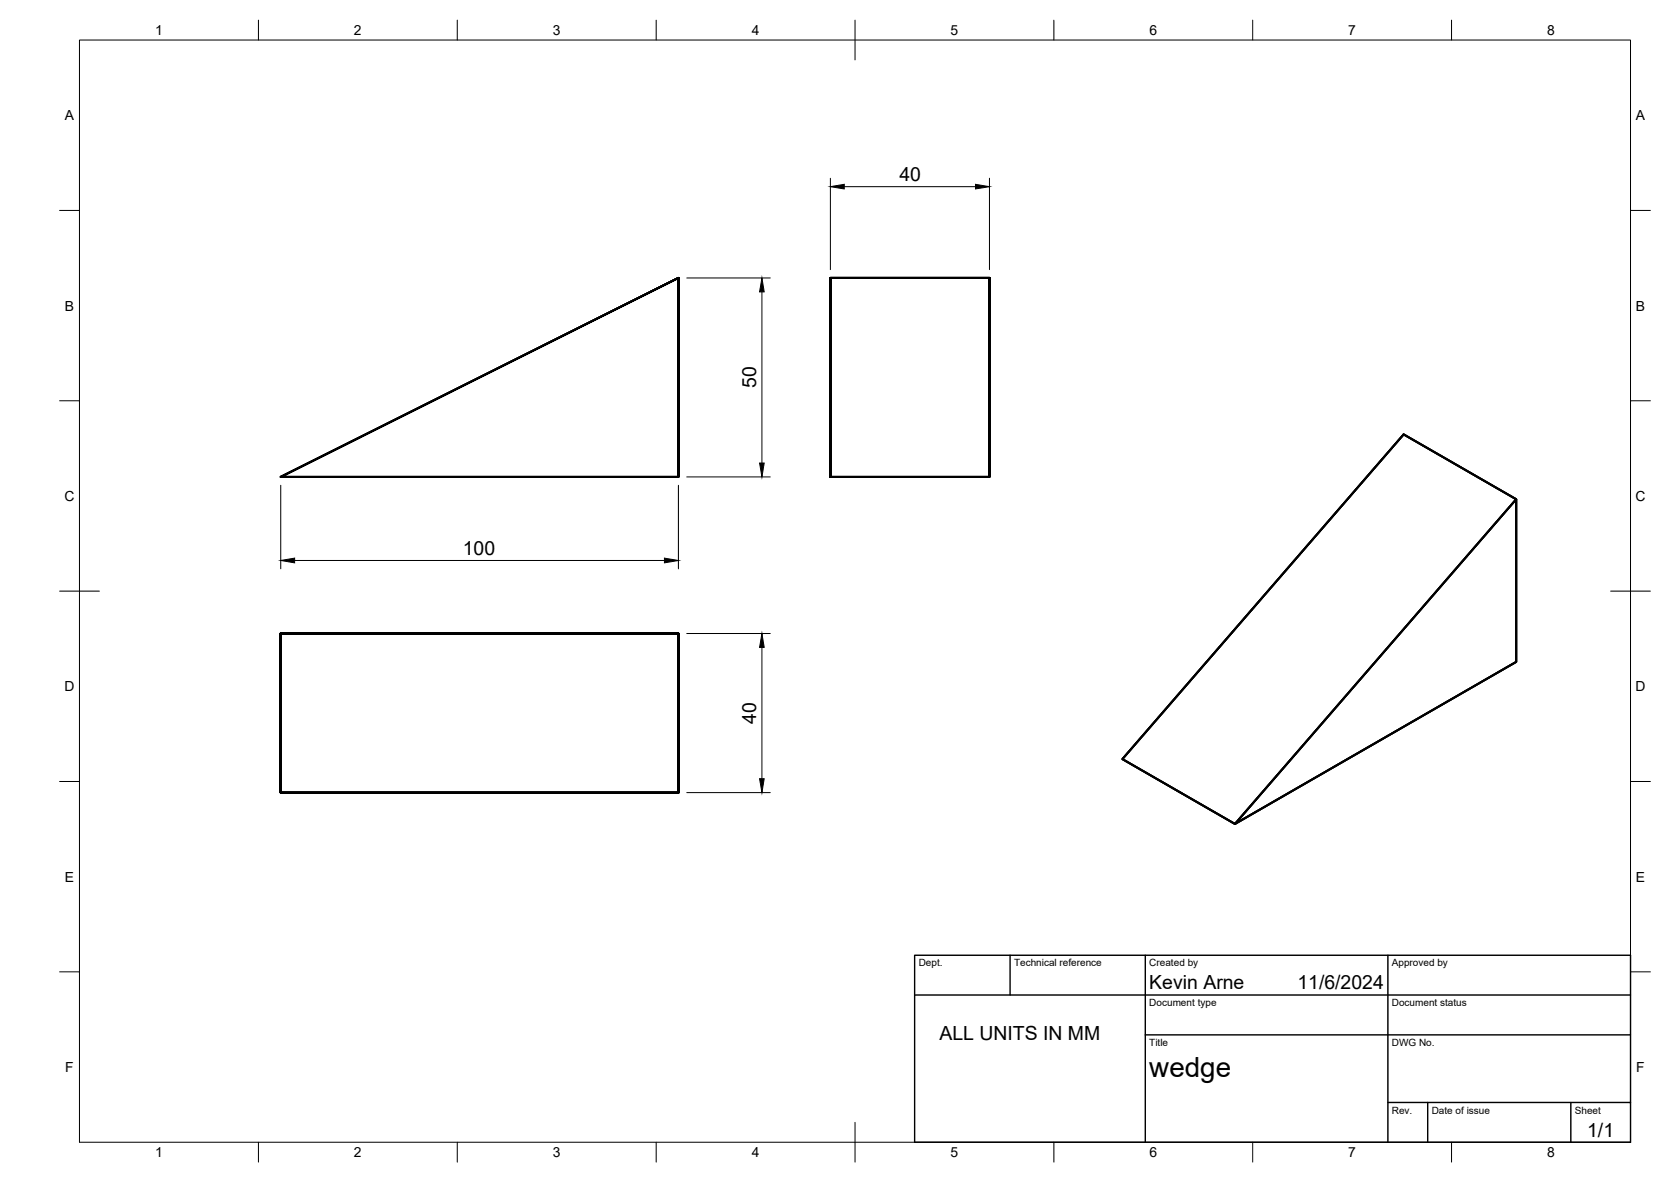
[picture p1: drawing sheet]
<svg xmlns="http://www.w3.org/2000/svg" width="420mm" height="297mm" viewBox="0 0 420 297" stroke-linecap="round" stroke-linejoin="round" font-family="sans-serif">
<!-- layer: Visible -->
<path d="M208.8 69.8h40h-40v50.1h40v-50.1v50.1h-40v-50.1h40v50.1h-40zM70.6 119.9h100v-50.1v50.1h-100l100-50.1v50.1h-100l100-50.1zM352.9 109.2l28.3 16.3-70.7 81.6 70.7-81.6v40.8l-70.7 40.8-28.3-16.3zM352.9 109.2l28.3 16.3v40.8l-70.7 40.8-28.3-16.3zM381.2 125.5l-70.7 81.6 70.7-40.8v-40.8l-28.3-16.3-70.7 81.6 28.3 16.3M70.6 159.2h100v40v-40h-100v40h100h-100v-40h100v40h-100z" fill="none" stroke="#000" stroke-width=".51"/>
<!-- layer: BORDER -->
<g fill="none" stroke="#000" stroke-width=".25">
<path d="M20 10.1h390v276.9h-390zM65 5.1v5M115 5.1v5M165 5.1v5M215 5.1v10M265 5.1v5M315 5.1v5M365 5.1v5M15 52.9h5M410 52.9h5M15 100.7h5M410 100.7h5"/>
<path d="M15 148.6h10M405 148.6h10M15 196.4h5M410 196.4h5M15 244.2h5M410 244.2h5M65 287v5M115 287v5M165 287v5M215 282.1v9.9M265 287v5M315 287v5"/>
<path d="M365 287v5"/>
</g>
<!-- layer: TITLEBLOCK -->
<path d="M230 240.1h180v46.9h-180zM230 250h180M254 240.1v9.9M288 240.1v46.9M349 240.1v46.9M288 260.1h122M349 277.1h61M359 277.1v9.9M395 277.1v9.9" fill="none" stroke="#000" stroke-width=".36"/>
<!-- layer: FD_Dimensions -->
<path d="M208.8 44.8v23M212.3 46.9h33M248.8 44.8v23M172.7 69.9h21M191.6 73.3v43.1M172.7 119.9h21M70.6 121.9v21M170.6 121.9v21M74.1 140.9h93M172.7 159.2h21M191.6 162.7v33M172.7 199.2h21" fill="none" stroke="#000" stroke-width=".25"/>
<path d="M208.8 46.9l3.5-.6v1.2zM245.3 46.3l3.5 .6-3.5 .6zM191.6 69.9l.6 3.4h-1.2zM191 116.4h1.2l-.6 3.5zM70.6 140.9l3.5-.6v1.1zM167.1 140.3l3.5 .6-3.5 .5zM191.6 159.2l.6 3.5h-1.2zM191 195.7h1.2l-.6 3.5z" fill="#000" stroke="#000" stroke-width=".25"/>
<text font-size="7" x="289" y="270.6">wedge</text>
<g font-size="4.9">
<text x="226.1" y="45.5">40</text>
<text x="190.1" y="97.6" transform="rotate(-90 190.1 97.6)">50</text>
<text x="116.4" y="139.4">100</text>
<text x="190.1" y="181.8" transform="rotate(-90 190.1 181.8)">40</text>
<text x="289" y="248.5">Kevin Arne</text>
<text x="326.2" y="248.5">11/6/2024</text>
<text x="236.2" y="261.4">ALL UNITS IN MM</text>
<text x="399.1" y="285.7">1/1</text>
</g>
<g font-size="3.5">
<text x="39" y="8.8">1</text>
<text x="89" y="8.8">2</text>
<text x="139" y="8.8">3</text>
<text x="189" y="8.8">4</text>
<text x="239" y="8.8">5</text>
<text x="289" y="8.8">6</text>
<text x="339" y="8.8">7</text>
<text x="389" y="8.8">8</text>
<text x="16.3" y="30.2">A</text>
<text x="411.3" y="30.2">A</text>
<text x="16.3" y="78">B</text>
<text x="411.3" y="78">B</text>
<text x="16.2" y="125.9">C</text>
<text x="411.2" y="125.9">C</text>
<text x="16.2" y="173.7">D</text>
<text x="411.2" y="173.7">D</text>
<text x="16.3" y="221.6">E</text>
<text x="411.3" y="221.6">E</text>
<text x="16.4" y="269.4">F</text>
<text x="411.4" y="269.4">F</text>
<text x="39" y="290.8">1</text>
<text x="89" y="290.8">2</text>
<text x="139" y="290.8">3</text>
<text x="189" y="290.8">4</text>
<text x="239" y="290.8">5</text>
<text x="289" y="290.8">6</text>
<text x="339" y="290.8">7</text>
<text x="389" y="290.8">8</text>
</g>
<g font-size="2.5">
<text x="231" y="242.9">Dept.</text>
<text x="255" y="242.9">Technical reference</text>
<text x="289" y="242.9">Created by</text>
<text x="350" y="242.9">Approved by</text>
<text x="289" y="252.8">Document type</text>
<text x="350" y="252.8">Document status</text>
<text x="289" y="262.9">Title</text>
<text x="350" y="262.9">DWG No.</text>
<text x="350" y="279.9">Rev.</text>
<text x="360" y="279.9">Date of issue</text>
<text x="396" y="279.9">Sheet</text>
</g>
</svg>
